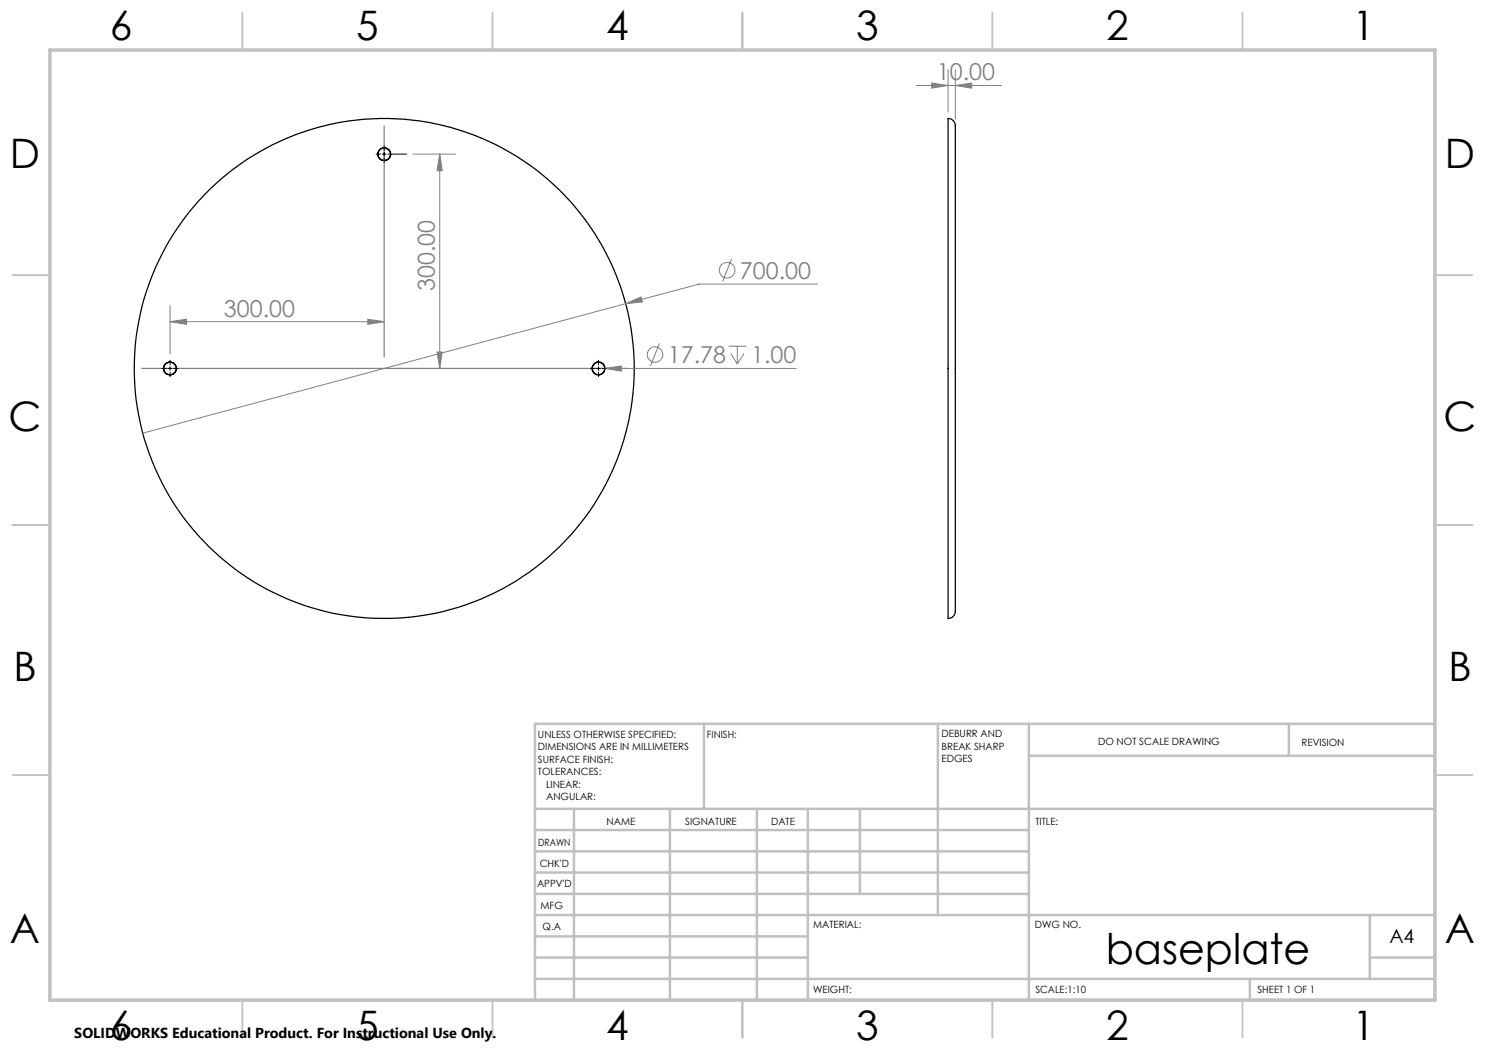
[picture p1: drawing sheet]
<svg xmlns="http://www.w3.org/2000/svg" width="297mm" height="210mm" viewBox="0 0 297 210" stroke-linecap="round" stroke-linejoin="round" font-family="sans-serif">
<g fill="none" stroke="#000" stroke-width=".25">
<path d="M189.6 23.7a1.79 1.79 0 0 1 1.5 2.3v95.7a1.59 1.59 0 0 1-1.5 2z"/>
<circle cx="76.8" cy="30.8" r="1.27"/>
<circle cx="34" cy="73.7" r="1.28"/>
<circle cx="76.9" cy="73.7" r="50"/>
<circle cx="119.7" cy="73.7" r="1.27"/>
</g>
<g fill="none" stroke="#808080" stroke-width=".2">
<path d="M183.3 17.1h17M186.3 16.6l3.3 .5-3.3 .5zM189.6 13.9v8.5M191.1 17.1l3.2-.5v1zM191.1 13.9v9.9M82.6 30.8h8.5M87.9 30.8l.5 3.3h-1zM87.9 30.8v42.9M146.3 51.8l-1.8 4.5M163.5 56.8h-23.7l-111.3 29.8M34 64.3l3.3-.5v1.1zM34 61.2v9.6"/>
<path d="M34 64.3h42.8M73.6 63.8l3.2 .5-3.2 .6zM87.4 70.4h1l-.5 3.3zM118.4 73.7h40.9M121 73.7l3.3-.5v1zM125.1 60.7l3.1-1.3 .3 1zM131.9 68.7l-1.8 4.4M145.7 69.2h3.6M146.2 70.7l1.3 2.1M147.5 69.2v3.6M148.8 70.7l-1.3 2.1"/>
<circle cx="145.4" cy="54" r="1.56"/>
<circle cx="131" cy="70.9" r="1.56"/>
</g>
<path d="M76.8 25.1v46.3M28.3 73.7h97.1" fill="none" stroke="#808080" stroke-width=".25"/>
<g fill="none" stroke="#c0c0c0" stroke-width=".35">
<path d="M48.5 2.5v7.5M98.5 2.5v7.5M148.5 2.5v7.5M198.5 2.5v7.5M248.5 2.5v7.5M2.5 55h7.5M287 55h7.5M2.5 105h7.5M287 105h7.5M2.5 155h7.5M287 155h7.5M48.5 200v7.5"/>
<path d="M98.5 200v7.5M148.5 200v7.5M198.5 200v7.5M248.5 200v7.5"/>
</g>
<g fill="none" stroke="#c0c0c0" stroke-width=".5">
<path d="M140.8 144.8v17M187.6 144.8v38.2M205.8 144.8v55.2M205.8 151.2h81.2M257.8 144.8v6.4M287 144.8h-180v55.2M107 161.8h180M107 178.8h98.8M107 174.5h98.8M107 170.3h98.8M107 166h98.8M114.8 161.8v38.2"/>
<path d="M134 161.8v38.2M151.4 161.8v38.2M161.6 161.8v38.2M172 161.8v17M107 195.8h180M107 191.5h54.6M107 187.3h54.6M107 183h180M250 195.8v4.2M274 191.5h13M274 183v12.8"/>
</g>
<path d="M10 10h277v190h-277z" fill="none" stroke="#c0c0c0" stroke-width=".7"/>
<g fill="none" stroke="#000" stroke-width=".2">
<path d="M75.2 30.8h.9M76.5 30.8h.7M76.8 29.2v.9M76.8 30.5v.7M76.8 31.6v.9M77.6 30.8h3.7M32.3 73.7h1M33.6 73.7h.8M34 72.1v.9M34 73.3v.8M34 74.4v.9M34.7 73.7h.9"/>
<path d="M118.1 73.7h.9M119.3 73.7h.8M119.7 72.1v.9M119.7 73.3v.8M119.7 74.4v.9M120.4 73.7h1"/>
</g>
<g fill="#808080">
<path d="M121 73.7l3.3 .5v-1zM125.1 60.7l3.4-.3-.3-1zM34 64.3l3.3-.5v1.1zM73.6 63.8l3.2 .5-3.2 .6z"/>
<path d="M87.9 30.8l.5 3.3h-1zM87.4 70.4h1l-.5 3.3z"/>
<path d="M191.1 17.1l3.2-.5v1zM186.3 16.6l3.3 .5-3.3 .5z"/>
</g>
<text font-size="8.5" x="221.2" y="192.7">baseplate</text>
<g font-size="8.1">
<text x="22" y="8">6</text>
<text x="71.2" y="8">5</text>
<text x="121.2" y="8">4</text>
<text x="171.3" y="8">3</text>
<text x="221.3" y="8">2</text>
<text x="270.5" y="8">1</text>
<text x="2" y="33.6">D</text>
<text x="289" y="33.6">D</text>
<text x="1.7" y="86.1">C</text>
<text x="288.7" y="86.1">C</text>
<text x="2.7" y="136.1">B</text>
<text x="289.7" y="136.1">B</text>
<text x="2" y="188.6">A</text>
<text x="289" y="188.6">A</text>
<text x="22" y="208">6</text>
<text x="71.2" y="208">5</text>
<text x="121.2" y="208">4</text>
<text x="171.3" y="208">3</text>
<text x="221.3" y="208">2</text>
<text x="270.5" y="208">1</text>
</g>
<g font-size="4.7" fill="#808080">
<text x="187.4" y="16.1">10.00</text>
<text x="86.9" y="58.2" transform="rotate(-90 86.9 58.2)">300.00</text>
<text x="148" y="55.7">700.00</text>
<text x="44.8" y="63.3">300.00</text>
<text x="133.6" y="72.6">17.78</text>
<text x="150.2" y="72.6">1.00</text>
</g>
<text font-size="3.9" x="277.9" y="188.5">A4</text>
<text font-size="2.9" x="14.9" y="207.6">SOLIDWORKS Educational Product. For Instructional Use Only.</text>
<g font-size="2">
<text x="107.6" y="147.6">UNLESS OTHERWISE SPECIFIED:</text>
<text x="141.4" y="147.6">FINISH:</text>
<text x="188.3" y="147.5">DEBURR AND</text>
<text x="188.3" y="150">BREAK SHARP</text>
<text x="219.6" y="149">DO NOT SCALE DRAWING</text>
<text x="260.3" y="149.2">REVISION</text>
<text x="107.6" y="150.1">DIMENSIONS ARE IN MILLIMETERS</text>
<text x="107.6" y="152.6">SURFACE FINISH:</text>
<text x="107.6" y="155.1">TOLERANCES:</text>
<text x="188.3" y="152.5">EDGES</text>
<text x="109.2" y="157.6">LINEAR:</text>
<text x="109.2" y="160.1">ANGULAR:</text>
<text x="121.3" y="165">NAME</text>
<text x="137" y="164.9">SIGNATURE</text>
<text x="154.2" y="164.9">DATE</text>
<text x="207.1" y="164.9">TITLE:</text>
<text x="107.6" y="169.1">DRAWN</text>
<text x="107.9" y="173.3">CHK'D</text>
<text x="107.4" y="177.4">APPV'D</text>
<text x="108.1" y="181.8">MFG</text>
<text x="108.5" y="186">Q.A</text>
<text x="162.6" y="185.5">MATERIAL:</text>
<text x="207" y="185.5">DWG NO.</text>
<text x="162.6" y="198.5">WEIGHT:</text>
<text x="207.1" y="198.6">SCALE:1:10</text>
<text x="251.5" y="198.6">SHEET 1 OF 1</text>
</g>
</svg>
